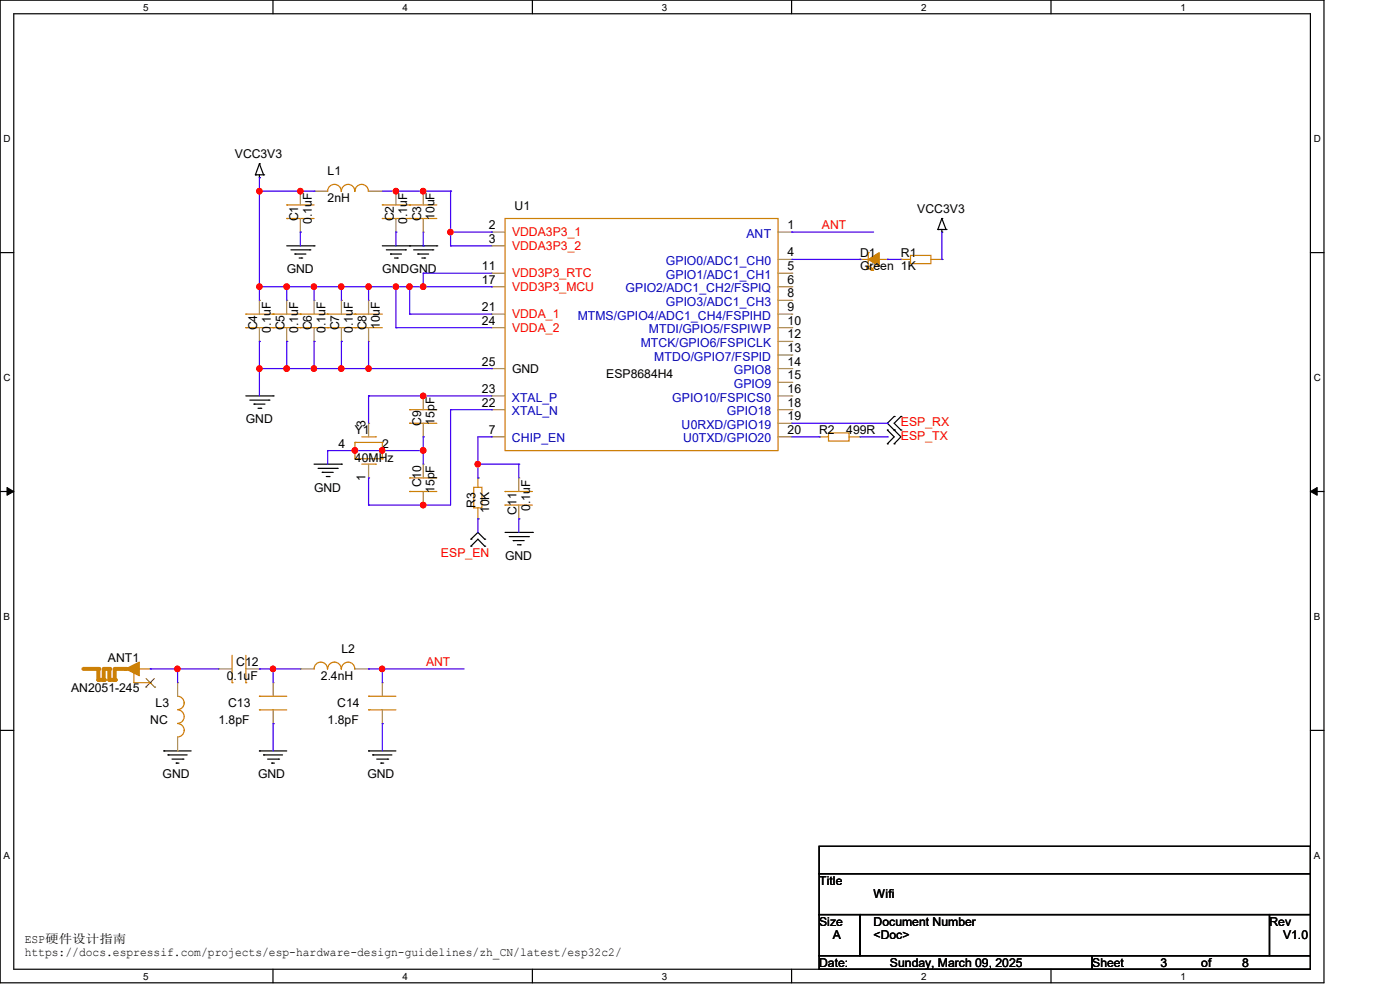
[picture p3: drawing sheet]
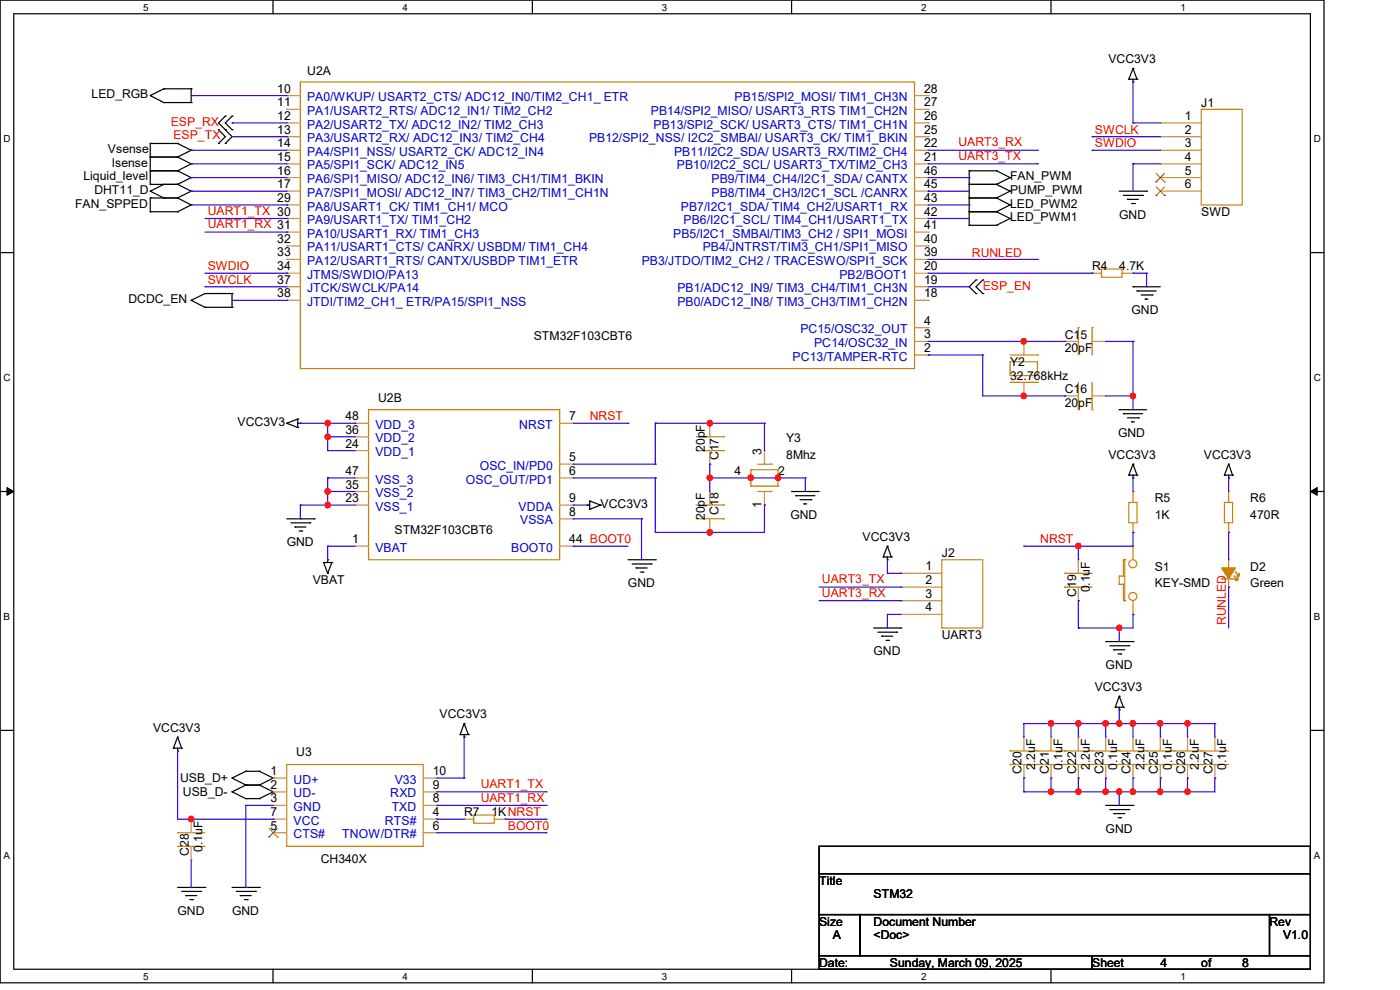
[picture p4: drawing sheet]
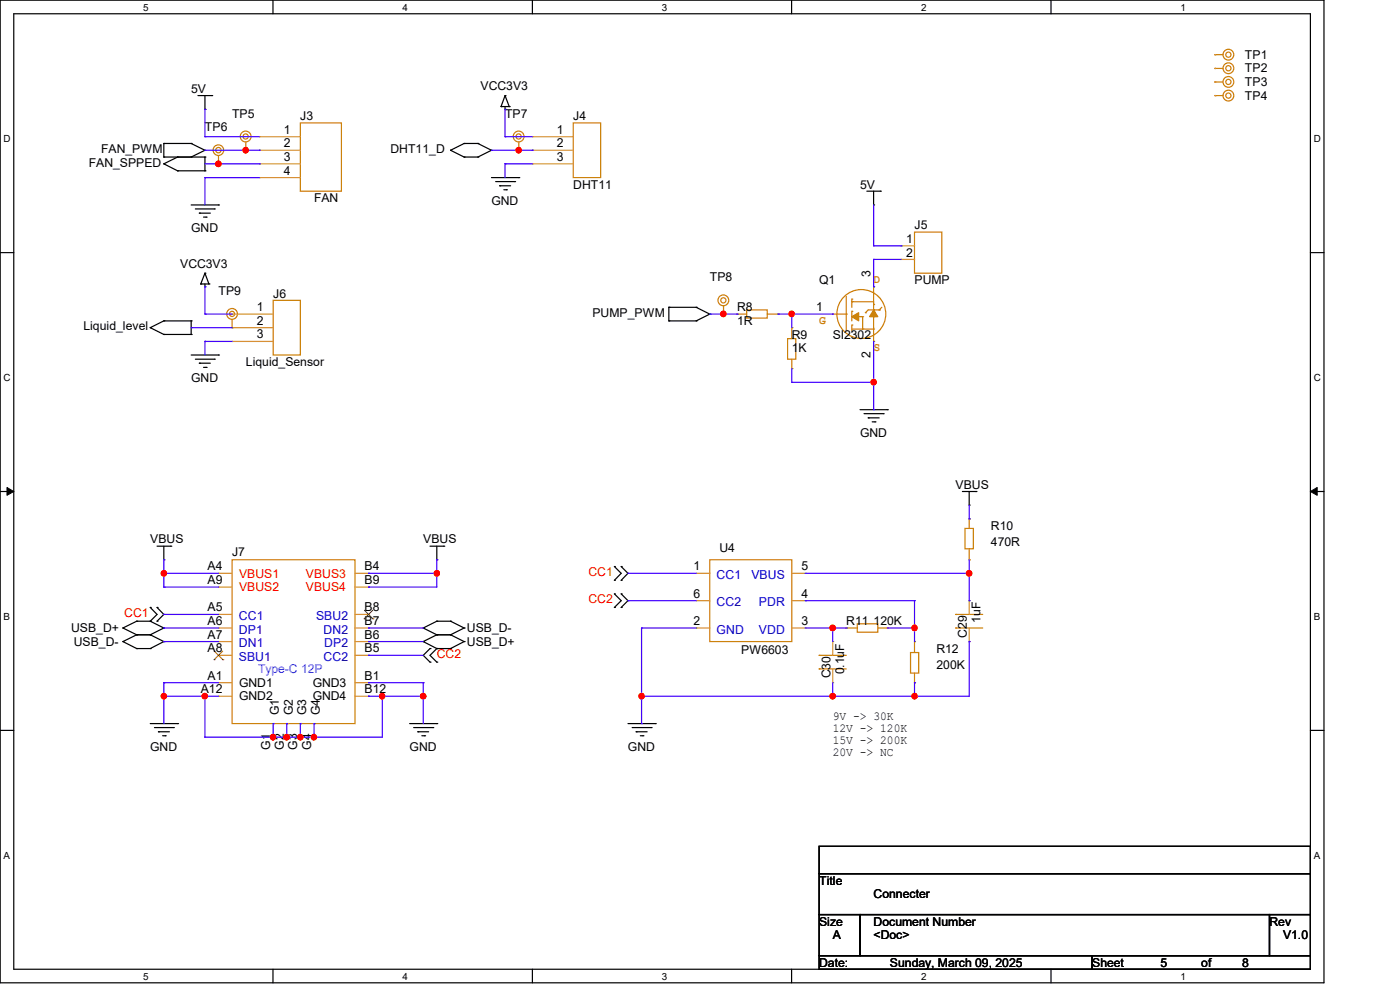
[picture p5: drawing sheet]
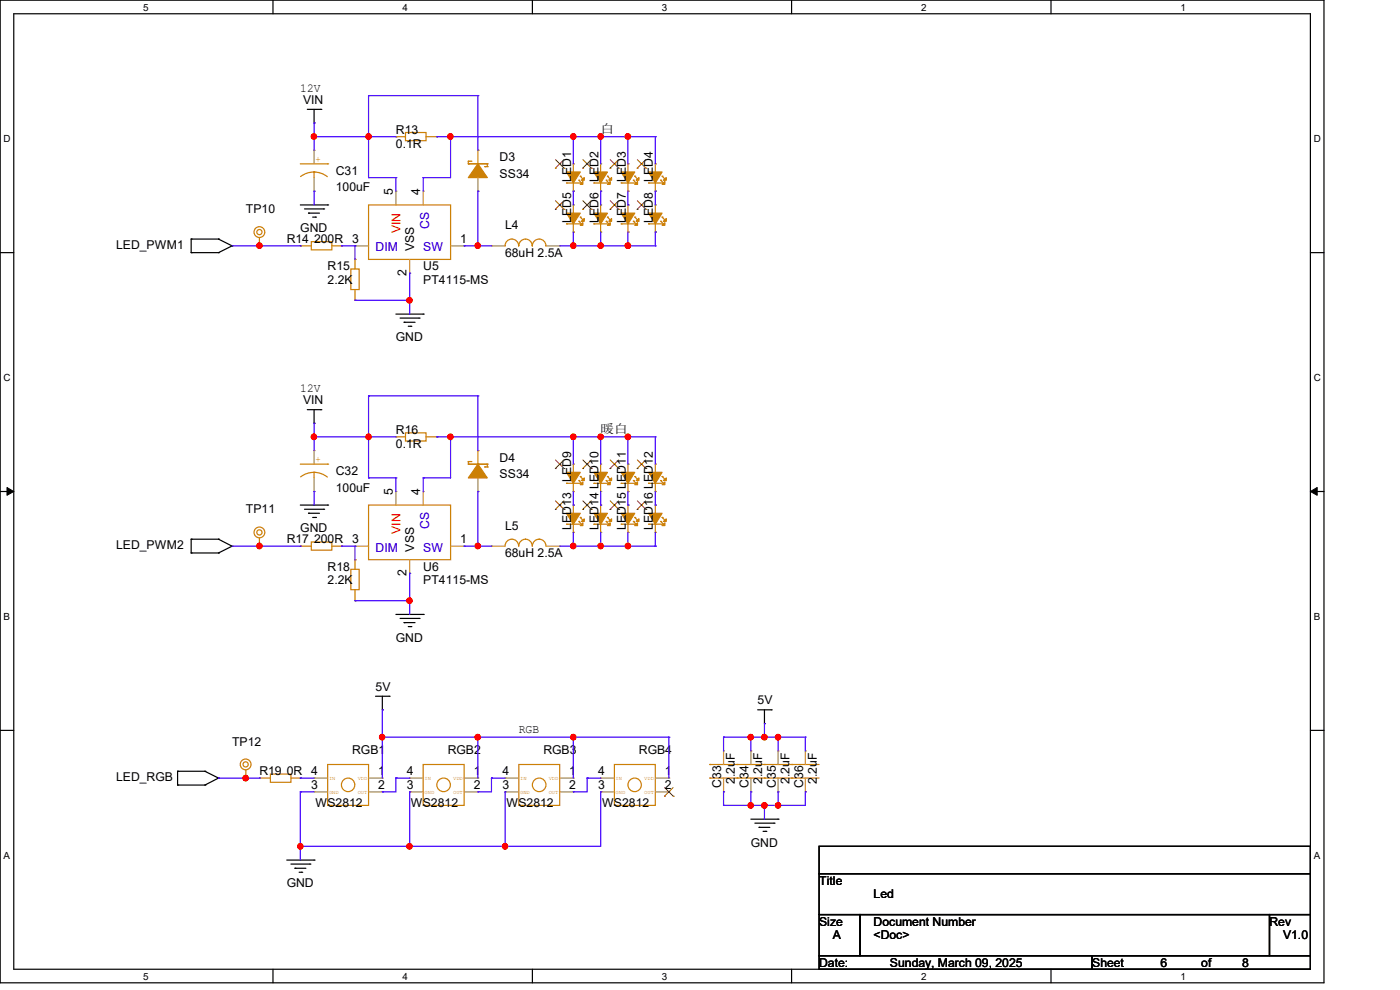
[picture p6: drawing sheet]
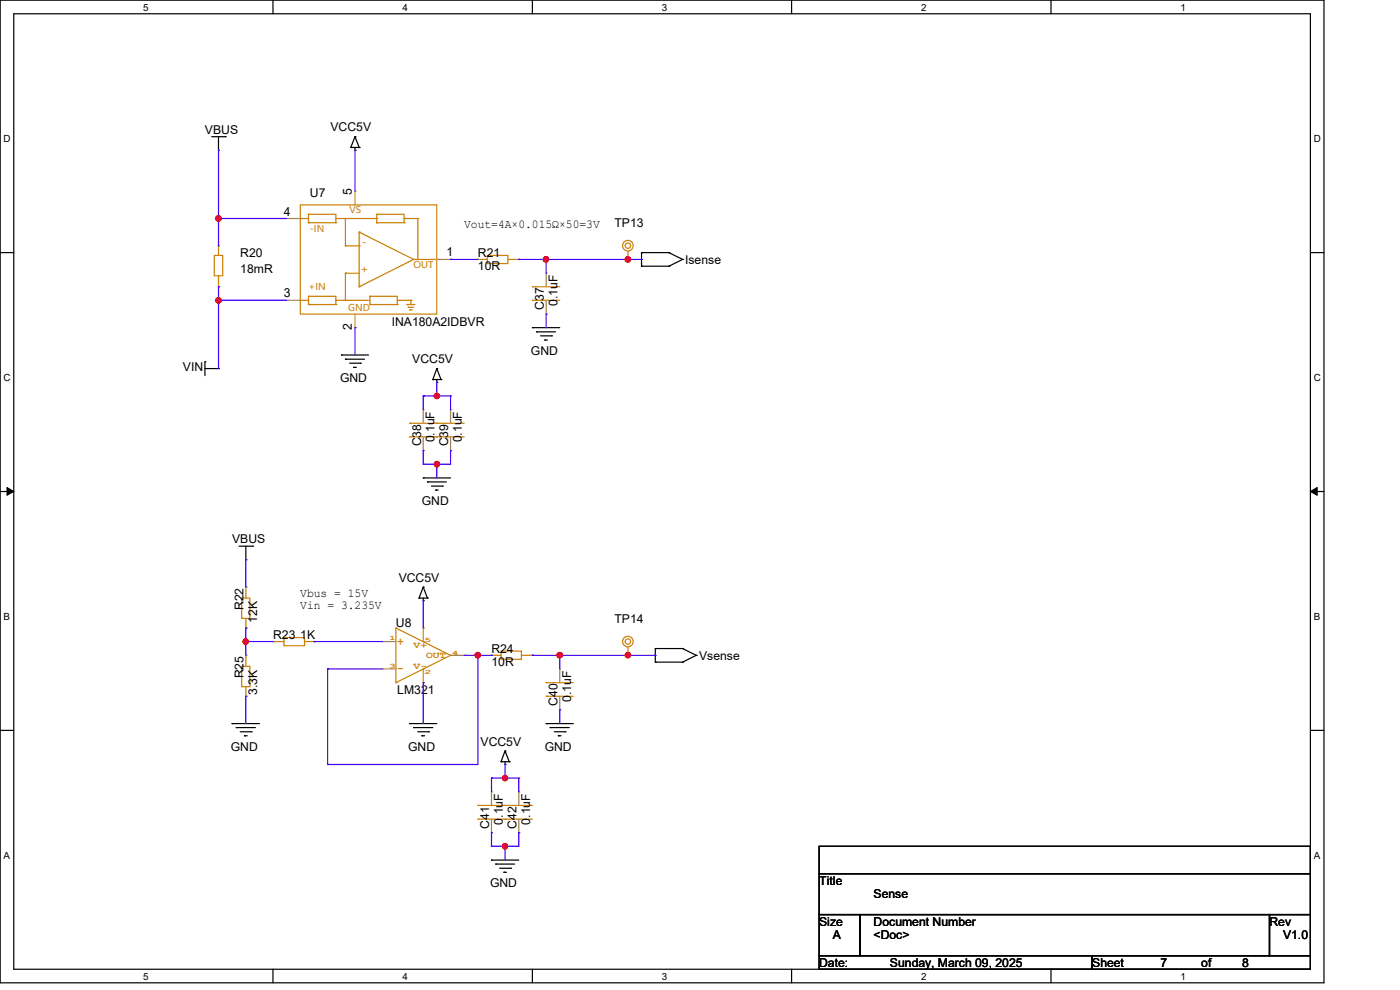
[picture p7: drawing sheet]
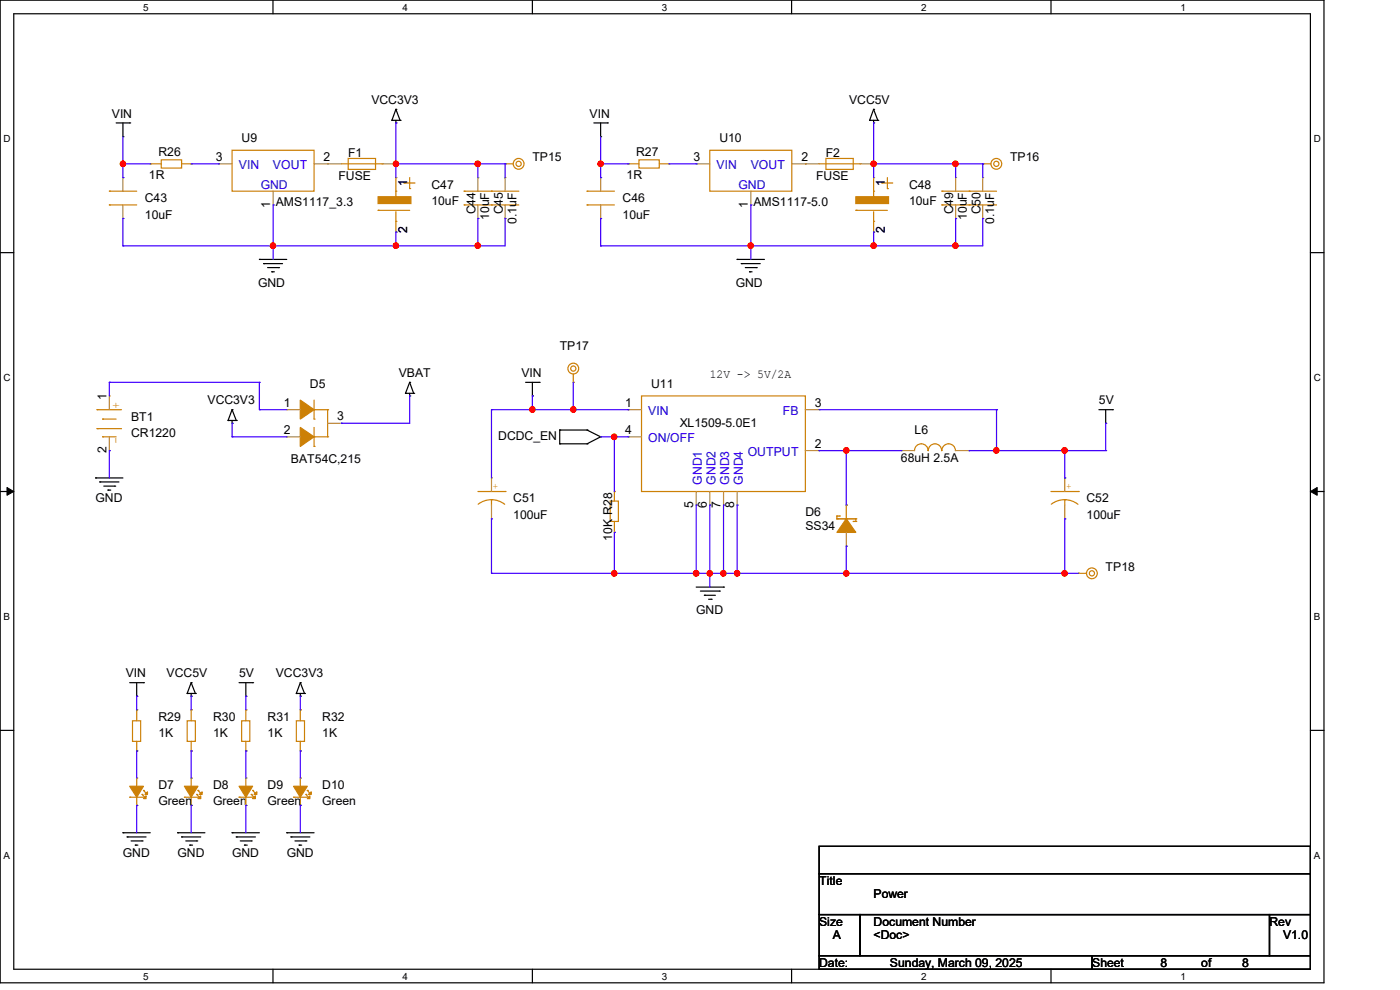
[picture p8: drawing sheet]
# OrCAD Capture schematic Pot.DSN

## Sheets
1 01.VERSION: title: Rev; rev: V1.0
2 02.Hardware: size A; title: Hardware
3 ESP8684: size A; title: Wifi; block B1
4 STM32: size A; title: STM32; block B1
5 Connecter: size A; title: Connecter; block B2
6 LED: size A; title: Led; block B2
7 SENSE: size A; title: Sense; block B2
8 DCDC: size A; title: Power; block B3

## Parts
sheet Connecter
C29  1uF  [c0603]
C30  0.1uF  [c0603]
J3  FAN  [con_254-4P]
J4  DHT11  [con_254-3P]
J5  PUMP  [con_254-2P]
J6  Liquid_Sensor  [con_254-3P]
J7  Type-C 12P  [type-c-12p]
Q1  SI2302  [SOT-23]
R8  1R  [R0603]
R9  1K  [R0603]
R10  470R  [R0603]
R11  120K  [R0603]
R12  200K  [R0603]
TP1  M2  [Screw_M2]
TP2  M2  [Screw_M2]
TP3  M2  [Screw_M2]
TP4  M2  [Screw_M2]
TP5  SMD  [tp_smd]
TP6  SMD  [tp_smd]
TP7  SMD  [tp_smd]
TP8  SMD  [tp_smd]
TP9  SMD  [tp_smd]
U4  PW6603  [sot23-6]
sheet DCDC
BT1  CR1220  [CR1220_SMD]
C43  10uF  [c0603]
C44  10uF  [c0603]
C45  0.1uF  [c0603]
C46  10uF  [c0603]
C47  10uF  [CASE-A-3216]
C48  10uF  [CASE-A-3216]
C49  10uF  [c0603]
C50  0.1uF  [c0603]
C51  100uF  [cap_smd-6_3x7_7]
C52  100uF  [cap_smd-6_3x7_7]
D5  BAT54C,215  [sot-23]
D6  SS34  [SMA_DO-214AC]
D7  Green  [LED0603]
D8  Green  [LED0603]
D9  Green  [LED0603]
D10  Green  [LED0603]
F1  FUSE  [F0805]
F2  FUSE  [F0805]
L6  68uH 2.5A  [IND-SMD_7_1x6_6mm]
R26  1R  [R0805]
R27  1R  [R0805]
R28  10K  [R0603]
R29  1K  [R0603]
R30  1K  [R0603]
R31  1K  [R0603]
R32  1K  [R0603]
TP15  SMD  [tp_smd]
TP16  SMD  [tp_smd]
TP17  SMD  [tp_smd]
TP18  SMD  [tp_smd]
U9  AMS1117_3.3  [sot-89-3]
U10  AMS1117-5.0  [sot-89-3]
U11  XL1509-5.0E1  [SOIC-8]
sheet ESP8684
ANT1  AN2051-245  [ANT-SMD-2x5_1]
C1  0.1uF  [c0603]
C2  0.1uF  [c0603]
C3  10uF  [c0603]
C4  0.1uF  [c0603]
C5  0.1uF  [c0603]
C6  0.1uF  [c0603]
C7  0.1uF  [c0603]
C8  10uF  [c0603]
C9  15pF  [c0603]
C10  15pF  [c0603]
C11  0.1uF  [c0603]
C12  0.1uF  [c0603]
C13  1.8pF  [c0603]
C14  1.8pF  [c0603]
D1  Green  [LED0603]
L1  2nH  [R0603]
L2  2.4nH  [R0603]
L3  NC  [R0603]
R1  1K  [R0603]
R2  499R  [R0603]
R3  10K  [R0603]
U1  ESP8684H4  [QFN24-EP-4x4]
Y1  40MHz  [CRYSTAL_SMD3225-4P]
sheet LED
C31  100uF  [cap_smd-6_3x7_7]
C32  100uF  [cap_smd-6_3x7_7]
C33  2.2uF  [c0603]
C34  2.2uF  [c0603]
C35  2.2uF  [c0603]
C36  2.2uF  [c0603]
D3  SS34  [SMA_DO-214AC]
D4  SS34  [SMA_DO-214AC]
L4  68uH 2.5A  [IND-SMD_7_1x6_6mm]
L5  68uH 2.5A  [IND-SMD_7_1x6_6mm]
LED1  White  [SMD5730]
LED2  White  [SMD5730]
LED3  White  [SMD5730]
LED4  White  [SMD5730]
LED5  White  [SMD5730]
LED6  White  [SMD5730]
LED7  White  [SMD5730]
LED8  White  [SMD5730]
LED9  Warm_White  [SMD5730]
LED10  Warm_White  [SMD5730]
LED11  Warm_White  [SMD5730]
LED12  Warm_White  [SMD5730]
LED13  Warm_White  [SMD5730]
LED14  Warm_White  [SMD5730]
LED15  Warm_White  [SMD5730]
LED16  Warm_White  [SMD5730]
R13  0.1R  [R1206]
R14  200R  [R0603]
R15  2.2K  [R0603]
R16  0.1R  [R1206]
R17  200R  [R0603]
R18  2.2K  [R0603]
R19  0R  [R0603]
RGB1  WS2812  [RGB3528]
RGB2  WS2812  [RGB3528]
RGB3  WS2812  [RGB3528]
RGB4  WS2812  [RGB3528]
TP10  SMD  [tp_smd]
TP11  SMD  [tp_smd]
TP12  SMD  [tp_smd]
U5  PT4115-MS  [sot-89-5]
U6  PT4115-MS  [sot-89-5]
sheet SENSE
C37  0.1uF  [c0603]
C38  0.1uF  [c0603]
C39  0.1uF  [c0603]
C40  0.1uF  [c0603]
C41  0.1uF  [c0603]
C42  0.1uF  [c0603]
R20  18mR  [R1206]
R21  10R  [R0603]
R22  12K  [R0603]
R23  1K  [R0603]
R24  10R  [R0603]
R25  3.3K  [R0603]
TP13  SMD  [tp_smd]
TP14  SMD  [tp_smd]
U7  INA180A2IDBVR  [SOT23-5]
U8  LM321  [SOT23-5]
sheet STM32
C15  20pF  [c0603]
C16  20pF  [c0603]
C17  20pF  [c0603]
C18  20pF  [c0603]
C19  0.1uF  [c0603]
C20  2.2uF  [c0603]
C21  0.1uF  [c0603]
C22  2.2uF  [c0603]
C23  0.1uF  [c0603]
C24  2.2uF  [c0603]
C25  0.1uF  [c0603]
C26  2.2uF  [c0603]
C27  0.1uF  [c0603]
C28  0.1uF  [c0603]
D2  Green  [LED0603]
J1  SWD  [con_1-4p-SMD]
J2  UART3  [con_254-4P]
R4  4.7K  [R0603]
R5  1K  [R0603]
R6  470R  [R0603]
R7  1K  [R0603]
S1  KEY-SMD  [KEY_SMD]
U2  STM32F103CBT6  [LQFP_48]  (sections A,B)
U3  CH340X  [MSOP-10]
Y2  32.768kHz  [CRYSTAL_SMD3215-2P]
Y3  8Mhz  [CRYSTAL_SMD3225-4P]

## Blocks and their ports (port=net outside the block, where the names differ)
B1 = schematic MCU, on sheet 02.Hardware: USB_D+=N412623, USB_D-=N412619, DHT11_D=N412653, FAN_PWM=N412661, DCDC_EN=N412615, Isense=N412637, LED_RGB=N412641, LED_PWM2=N412649, LED_PWM1=N412645, Liquid_level=N412669, PUMP_PWM=N412665, Vsense=N412627, FAN_SPPED=N412657
B2 = schematic Peripheral, on sheet 02.Hardware: LED_PWM1=N412645, LED_PWM2=N412649, LED_RGB=N412641, Isense=N412637, Vsense=N412627, USB_D-=N412619, USB_D+=N412623, DHT11_D=N412653, FAN_PWM=N412661, PUMP_PWM=N412665, FAN_SPPED=N412657, Liquid_level=N412669
B3 = schematic POWER, on sheet 02.Hardware: DCDC_EN=N412615

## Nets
5V: C33.2 C34.2 C35.2 C36.2 C52.1 J3.1 J5.1 L6.2 R31.1 RGB1.1(VDD) RGB2.1(VDD) RGB3.1(VDD) RGB4.1(VDD) U11.3(FB)
GND: BT1.2 C1.1 C2.1 C3.1 C4.1 C5.1 C6.1 C7.1 C8.1 C9.1 C10.2 C11.1 C13.2 C14.2 C15.1 C16.2 C17.1 C18.2 C19.1 C20.1 C21.1 C22.1 C23.1 C24.1 C25.1 C26.1 C27.1 C28.1 C29.1 C30.1 C31.2 C32.2 C33.1 C34.1 C35.1 C36.1 C37.1 C38.1 C39.1 C40.1 C41.1 C42.1 C43.1 C44.1 C45.1 C46.1 C47.2 C48.2 C49.1 C50.1 C51.2 C52.2 D6.1 D7.2(CATHODE) D8.2(CATHODE) D9.2(CATHODE) D10.2(CATHODE) J1.4 J2.4 J3.4 J4.3 J6.3 J7.A1(GND1) J7.A12(GND2) J7.B1(GND3) J7.B12(GND4) J7.G1 J7.G2 J7.G3 J7.G4 L3.1 Q1.2(S) R4.1 R9.2 R12.2 R15.1 R18.1 R25.2 R28.1 RGB1.3(VSS) RGB2.3(VSS) RGB3.3(VSS) RGB4.3(VSS) S1.1 TP18.1 U1.25(GND) U2.8(VSSA) U2.23(VSS_1) U2.35(VSS_2) U2.47(VSS_3) U3.3(GND) U4.2(GND) U5.2(VSS) U6.2(VSS) U7.2(GND) U8.2(V-) U9.1(GND) U10.1(GND) U11.5(GND1) U11.6(GND2) U11.7(GND3) U11.8(GND4) Y1.2(3) Y1.4 Y3.2(3) Y3.4
VBAT: D5.3 U2.1(VBAT)
VBUS: J7.A4(VBUS1) J7.A9(VBUS2) J7.B4(VBUS3) J7.B9(VBUS4) R10.2 R20.2 R22.1 U7.4(IN-)
VCC3V3: C1.2 C4.2 C5.2 C6.2 C7.2 C8.2 C20.2 C21.2 C22.2 C23.2 C24.2 C25.2 C26.2 C27.2 C28.2 C44.2 C45.2 C47.1 D5.2 F1.2 J1.1 J2.1 J4.1 J6.1 L1.1 R1.1 R5.1 R6.1 R32.1 TP15.1 U1.11(VDD3P3_RTC) U1.17(VDD3P3_MCU) U1.21(VDDA_1) U1.24(VDDA_2) U2.9(VDDA) U2.24(VDD_1) U2.36(VDD_2) U2.48(VDD_3) U3.7(VCC) U3.10(V33)
VCC5V: C38.2 C39.2 C41.2 C42.2 C48.1 C49.2 C50.2 F2.2 R30.1 TP16.1 U7.5(VS) U8.5(V+)
VIN: C31.1 C32.1 C43.2 C46.2 C51.1 D3.2 D4.2 R13.2 R16.2 R20.1 R26.1 R27.1 R29.1 TP17.1 U5.5(VIN) U6.5(VIN) U7.3(IN+) U11.1(VIN)
B1/ANT: C14.1 L2.1 U1.1(ANT)
B1/BOOT0: U2.44(BOOT0) U3.6(TNOW/DTR#)
B1/ESP_EN: R3.1 U2.19(PB1/ADC12_IN9/_TIM3_CH4/TIM1_CH3N)
B1/ESP_RX: U1.19(U0RXD/GPIO19) U2.12(PA2/USART2_TX/_ADC12_IN2/_TIM2_CH3)
B1/ESP_TX: R2.1 U2.13(PA3/USART2_RX/_ADC12_IN3/_TIM2_CH4)
B1/NRST: C19.2 R5.2 R7.1 S1.2 U2.7(NRST)
B1/RUNLED: D2.2(CATHODE) U2.39(PB3/JTDO/TIM2_CH2_/_TRACESWO/SPI1_SCK)
B1/SWCLK: J1.2 U2.37(JTCK/SWCLK/PA14)
B1/SWDIO: J1.3 U2.34(JTMS/SWDIO/PA13)
B1/UART1_RX: U2.31(PA10/USART1_RX/_TIM1_CH3) U3.8(TXD)
B1/UART1_TX: U2.30(PA9/USART1_TX/_TIM1_CH2) U3.9(RXD)
B1/UART3_RX: J2.3 U2.22(PB11/I2C2_SDA/_USART3_RX/TIM2_CH4)
B1/UART3_TX: J2.2 U2.21(PB10/I2C2_SCL/_USART3_TX/TIM2_CH3)
B2/CC1: J7.A5(CC1) U4.1(CC1)
B2/CC2: J7.B5(CC2) U4.6(CC2)
B1/N02117: C2.2 C3.2 L1.2 U1.2(VDDA3P3_1) U1.3(VDDA3P3_2)
B1/N02887: C9.2 U1.23(XTAL_P) Y1.3(2)
B1/N02894: C10.1 U1.22(XTAL_N) Y1.1
B1/N03599: C11.2 R3.2 U1.7(CHIP_EN)
B1/N05484: ANT1.1 C12.1 L3.2
B1/N05522: C12.2 C13.1 L2.2
B1/N07057: R2.2 U1.20(U0TXD/GPIO20)
B1/N07224: D1.2(CATHODE) U1.4(GPIO0/ADC1_CH0)
B1/N07266: D1.1(ANODE) R1.2
B1/N07583: C17.2 U2.5(OSC_IN/PD0) Y3.3(2)
B1/N07657: C18.1 U2.6(OSC_OUT/PD1) Y3.1
B1/N970458: R7.2 U3.4(RTS#)
B1/N983243: C15.2 U2.3(PC14/OSC32_IN) Y2.2
B1/N983423: C16.1 U2.2(PC13/TAMPER-RTC) Y2.1
B1/N983853: R4.2 U2.20(PB2/BOOT1)
B1/N984382: D2.1(ANODE) R6.2
B2/N965642: LED9.2(A) LED10.2(A) LED11.2(A) LED12.2(A) R16.1 U6.4(CS)
B2/N965955: LED1.2(A) LED2.2(A) LED3.2(A) LED4.2(A) R13.1 U5.4(CS)
B2/N970498: R21.2 U7.1(OUT)
B2/N971264: R24.2 U8.3(IN-) U8.4(OUT)
B2/N971301: R23.2 U8.1(IN+)
B2/N971428: R22.2 R23.1 R25.1
B2/N972307: C30.2 R11.1 U4.3(VDD)
B2/N972331: R11.2 R12.1 U4.4(PDR)
B2/N972587: C29.2 R10.1 U4.5(VBUS)
B2/N974356: D3.1 L4.1 U5.1(SW)
B2/N974481: L4.2 LED5.1(K) LED6.1(K) LED7.1(K) LED8.1(K)
B2/N975120: D4.1 L5.1 U6.1(SW)
B2/N975748: L5.2 LED13.1(K) LED14.1(K) LED15.1(K) LED16.1(K)
B2/N976739: R14.2 R15.2 U5.3(DIM)
B2/N976755: R17.2 R18.2 U6.3(DIM)
B2/N977400: RGB1.2(DOUT) RGB2.4(DIN)
B2/N977412: RGB2.2(DOUT) RGB3.4(DIN)
B2/N977424: RGB3.2(DOUT) RGB4.4(DIN)
B2/N977730: R19.2 RGB1.4(DIN)
B2/N978475: LED1.1(K) LED5.2(A)
B2/N978501: LED2.1(K) LED6.2(A)
B2/N978505: LED3.1(K) LED7.2(A)
B2/N978542: LED4.1(K) LED8.2(A)
B2/N978748: LED9.1(K) LED13.2(A)
B2/N978752: LED10.1(K) LED14.2(A)
B2/N978756: LED11.1(K) LED15.2(A)
B2/N978760: LED12.1(K) LED16.2(A)
B2/N980521: J5.2 Q1.3(D)
B2/N980610: Q1.1(G) R8.1 R9.1
B3/N925463: BT1.1 D5.1
B3/N926709: R26.2 U9.3(VIN)
B3/N926755: R27.2 U10.3(VIN)
B3/N970971: D6.2 L6.1 U11.2(OUTPUT)
B3/N984467: D7.1(ANODE) R29.2
B3/N984970: D8.1(ANODE) R30.2
B3/N985220: D9.1(ANODE) R31.2
B3/N985464: D10.1(ANODE) R32.2
N412615: R28.2 U2.38(JTDI/TIM2_CH1__ETR/PA15/SPI1_NSS) U11.4(ON/OFF)
N412619: J7.A7(DN1) J7.B7(DN2) U3.2(UD-)
N412623: J7.A6(DP1) J7.B6(DP2) U3.1(UD+)
N412627: C40.2 R24.1 TP14.1 U2.14(PA4/SPI1_NSS/_USART2_CK/_ADC12_IN4)
N412637: C37.2 R21.1 TP13.1 U2.15(PA5/SPI1_SCK/_ADC12_IN5)
N412641: R19.1 TP12.1 U2.10(PA0/WKUP/_USART2_CTS/_ADC12_IN0/TIM2_CH1__ETR)
N412645: R14.1 TP10.1 U2.42(PB6/I2C1_SCL/_TIM4_CH1/USART1_TX)
N412649: R17.1 TP11.1 U2.43(PB7/I2C1_SDA/_TIM4_CH2/USART1_RX)
N412653: J4.2 TP7.1 U2.17(PA7/SPI1_MOSI/_ADC12_IN7/_TIM3_CH2/TIM1_CH1N)
N412657: J3.3 TP6.1 U2.29(PA8/USART1_CK/_TIM1_CH1/_MCO)
N412661: J3.2 TP5.1 U2.46(PB9/TIM4_CH4/I2C1_SDA/_CANTX)
N412665: R8.2 TP8.1 U2.45(PB8/TIM4_CH3/I2C1_SCL_/CANRX)
N412669: J6.2 TP9.1 U2.16(PA6/SPI1_MISO/_ADC12_IN6/_TIM3_CH1/TIM1_BKIN)
N986328: F2.1 U10.2(VOUT)
N986329: F1.1 U9.2(VOUT)

Not connected (* = marked no-connect by the designer): ANT1 2*; J1 5* 6*; J7 A8(SBU1)* B8(SBU2)*; LED1 3(NC)*; LED2 3(NC)*; LED3 3(NC)*; LED4 3(NC)*; LED5 3(NC)*; LED6 3(NC)*; LED7 3(NC)*; LED8 3(NC)*; LED9 3(NC)*; LED10 3(NC)*; LED11 3(NC)*; LED12 3(NC)*; LED13 3(NC)*; LED14 3(NC)*; LED15 3(NC)*; LED16 3(NC)*; RGB4 2(DOUT)*; TP1 1; TP2 1; TP3 1; TP4 1; U1 5(GPIO1/ADC1_CH1) 6(GPIO2/ADC1_CH2/FSPIQ) 8(GPIO3/ADC1_CH3) 9(MTMS/GPIO4/ADC1_CH4/FSPIHD) 10(MTDI/GPIO5/FSPIWP) 12(MTCK/GPIO6/FSPICLK) 13(MTDO/GPIO7/FSPID) 14(GPIO8) 15(GPIO9) 16(GPIO10/FSPICS0) 18(GPIO18); U2 4(PC15/OSC32_OUT) 11(PA1/USART2_RTS/_ADC12_IN1/_TIM2_CH2) 18(PB0/ADC12_IN8/_TIM3_CH3/TIM1_CH2N) 25(PB12/SPI2_NSS/_I2C2_SMBAl/_USART3_CK/_TIM1_BKIN) 26(PB13/SPI2_SCK/_USART3_CTS/_TIM1_CH1N) 27(PB14/SPI2_MISO/_USART3_RTS_TIM1_CH2N) 28(PB15/SPI2_MOSI/_TIM1_CH3N) 32(PA11/USART1_CTS/_CANRX/_USBDM/_TIM1_CH4) 33(PA12/USART1_RTS/_CANTX/USBDP_TIM1_ETR) 40(PB4/JNTRST/TIM3_CH1/SPI1_MISO) 41(PB5/I2C1_SMBAl/TIM3_CH2_/_SPI1_MOSI); U3 5(CTS#)*

## Notes on the sheets
sheet 1
- Design Notes and Revision
- Version
- Date
- Author
- Change Notes
- V1.0
- 2025-03-09
- ZM
- First Release
sheet 2
- 5V使能 H->关 L->开
- UART转串口
- 输入电压电流检测
- 灯光控制
- 温湿度检测
- 散热控制
- 水泵控制
sheet 3
- ESP硬件设计指南
  https://docs.espressif.com/projects/esp-hardware-design-guidelines/zh_CN/latest/esp32c2/
sheet 5
- 9V -> 30K
  12V -> 120K
  15V -> 200K
  20V -> NC
sheet 6
- 12V
- 白
- 12V
- 暖白
- RGB
sheet 7
- Vout=4A×0.015Ω×50=3V
- Vbus = 15V
  Vin = 3.235V
sheet 8
- 12V -> 5V/2A
